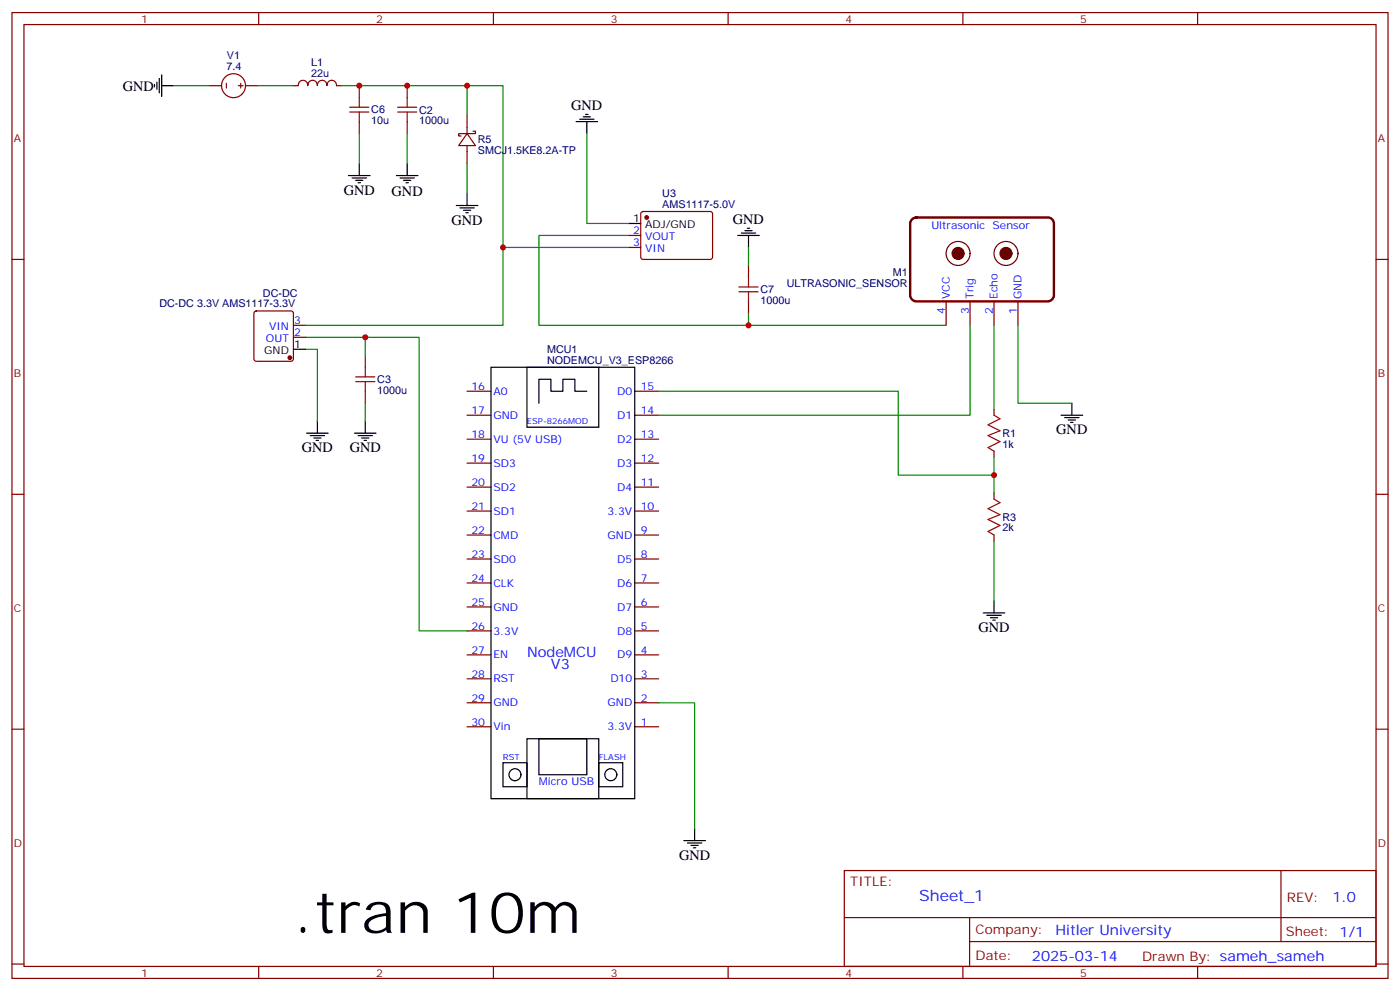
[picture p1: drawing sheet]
<svg xmlns="http://www.w3.org/2000/svg" width="412mm" height="292mm" viewBox="0 0 412 292" stroke-linecap="round" stroke-linejoin="round" font-family="sans-serif">
<g fill="none" stroke="#870000" stroke-width=".35">
<path d="M3.5 3.7h405.4v284.3h-405.4zM7.1 7.2h398.2v277.3h-398.2zM76.2 3.7v3.5M145.3 3.7v3.5M214.5 3.7v3.5M283.6 3.7v3.5M352.8 3.7v3.5M61.7 25.2h3.6M66.7 24.5v1.4M70.2 25.2h1.4M70.9 24.5v1.4M72.3 25.2h3.5"/>
<path d="M86.4 25.2h1.4a1.42 1.42 0 0 1 1.5-1.6 1.42 1.42 0 0 1 1.4 1.6 1.42 1.42 0 0 1 1.4-1.6 1.42 1.42 0 0 1 1.4 1.6 1.42 1.42 0 0 1 1.4-1.6 1.42 1.42 0 0 1 1.4 1.6 1.42 1.42 0 0 1 1.4-1.6 1.42 1.42 0 0 1 1.4 1.6h1.4M105.8 25.2v3.6M105.8 35.8v3.5M119.9 25.2v3.6M119.9 35.8v3.5M137.6 39.3l2.5 3.6h-5zM137.6 34v5.3M139.3 38.6h.8v.7h-5v.7h.7M137.6 42.9v5.3M3.5 76.4h3.6M185.2 72.8h3.5M185.2 69.3h3.5"/>
<path d="M189 62.5l.4-.2h20.1l.4 .7-.1 12.9-.6 .5-20-.1-.5-.6v-12.7zM220.5 78.1v3.6M405.3 76.4h3.6M75 91.8l.5-.3h10.2l.5 .3 .2 .5v13.4l-.2 .5-.5 .2h-10.2l-.5-.3-.2-.4v-13.4zM86.4 99.3h3.6M86.4 95.8h3.6M220.5 88.7v3.6M107.6 104.6v3.5M107.6 115.2v3.5M137.6 115.2h7M187 115.2h7M137.6 136.3h7"/>
<path d="M137.6 129.3h7M137.6 122.2h7M187 136.3h7M187 129.3h7M187 122.2h7M292.8 120.5v1.7M292.8 132.8v1.8M3.5 145.5h3.6M137.6 157.5h7M137.6 150.5h7M137.6 143.4h7M187 157.5h7"/>
<path d="M187 150.5h7M187 143.4h7M292.8 145.2v1.7M292.8 157.5v1.8M405.3 145.5h3.6M137.6 178.7h7M137.6 171.6h7M137.6 164.6h7M187 178.7h7M187 171.6h7M187 164.6h7M137.6 199.8h7"/>
<path d="M137.6 192.8h7M137.6 185.7h7M187 199.8h7M187 192.8h7M187 185.7h7M3.5 214.7h3.6M137.6 214h7M137.6 206.9h7M187 214h7M187 206.9h7M405.3 214.7h3.6M248.7 256.3h156.6v28.2h-156.6z"/>
<path d="M377.3 256.3v20.9M248.7 270.1h156.5M285.6 277.2h119.6M285.6 270.1v14.2M3.5 283.8h3.6M76.2 284.5v3.5M145.3 284.5v3.5M214.5 284.5v3.5M283.6 284.5v3.5M352.8 284.5v3.5M405.3 283.8h3.6"/>
<circle cx="68.8" cy="25.2" r="3.5"/>
</g>
<g fill="none" stroke="#000" stroke-width=".35">
<path d="M45.5 24.9v.7M46.2 24.2v2.1M46.9 23.1v4.2M47.6 25.2h3.6M47.6 22v6.4M169.7 35.8h6.3M170.7 35.1h4.3M171.8 34.4h2.1M172.5 33.7h.7M172.9 35.8v3.5M102.7 51.7h6.3M103.7 52.4h4.2"/>
<path d="M104.8 53.1h2.1M105.5 53.8h.7M105.8 48.2v3.5M116.8 51.7h6.3M117.8 52.4h4.3M118.9 53.1h2.1M119.6 53.8h.7M119.9 48.2v3.5M137.6 57v3.5M134.4 60.5h6.4M135.5 61.2h4.2M136.5 61.9h2.1"/>
<path d="M137.2 62.6h.7M185.2 65.8h3.5M217.3 69.3h6.4M218.4 68.6h4.2M219.4 67.9h2.1M220.1 67.2h.7M220.5 69.3v3.5M86.4 102.8h3.6M144.6 108.1h42.4v127h-42.4zM155.2 108.1h21.2v17.7h-21.2zM172.9 115.2h-3.6v-3.5h-3.5v3.5h-3.5v-3.5h-3.6v7M315.7 118.7v3.5"/>
<path d="M90.3 127.5h6.4M91.4 128.2h4.2M92.4 128.9h2.1M93.1 129.6h.7M93.5 124v3.5M104.4 127.5h6.4M105.5 128.2h4.2M106.5 128.9h2.2M107.2 129.6h.7M107.6 124v3.5M312.6 122.2h6.3M313.6 122.9h4.3"/>
<path d="M314.7 123.6h2.1M315.4 124.4h.7M292.8 176.9v3.5M289.6 180.4h6.4M290.7 181.2h4.2M291.7 181.9h2.2M292.5 182.6h.7M155.2 217.5h21.2v17.6h-21.2zM158.7 217.5h14.2v10.6h-14.2zM148.2 224.5h7v7.1h-7zM176.4 224.5h7v7.1h-7zM201.4 247.5h6.4"/>
<path d="M202.5 248.2h4.2M203.6 248.9h2.1M204.3 249.6h.7M204.6 243.9v3.6"/>
<circle cx="151.7" cy="228.1" r="1.76"/>
<circle cx="179.9" cy="228.1" r="1.76"/>
</g>
<g fill="none" stroke="#008700" stroke-width=".35">
<path d="M51.2 25.2h10.5M75.8 25.2h10.6M100.5 25.2h47.7v70.6h-58.2M105.8 39.3v8.9M119.9 39.3v8.9M137.6 25.2v8.8M172.9 39.3v26.5h12.3M137.6 48.2v8.8M148.2 72.8h37M185.2 69.3h-26.5v26.5h120M220.5 72.8v5.3M90 99.3h33.5v86.4h14.1"/>
<path d="M107.6 99.3v5.3M220.5 92.3v3.5M285.8 95.8v26.4h-91.8M292.8 95.8v24.7M299.9 95.8v22.9h15.8M90 102.8h3.5v21.2M107.6 118.7v5.3M194 115.2h70.6v24.7h28.2M292.8 134.6v10.6M292.8 159.3v17.6M194 206.9h10.6v37"/>
</g>
<g fill="none" stroke="#a10000" stroke-width=".35">
<path d="M103 33h5.7M103 31.6h5.7M105.8 28.8v2.8M105.8 33v2.8M117.1 33h5.7M117.1 31.6h5.7M119.9 28.8v2.8M119.9 33v2.8M217.7 85.9h5.6M217.7 84.5h5.6M220.5 81.7v2.8M220.5 85.9v2.8"/>
<path d="M104.8 112.4h5.6M104.8 110.9h5.6M107.6 108.1v2.8M107.6 112.4v2.8M292.8 122.2l1.8 1.1-3.6 1.8 3.6 1.7-3.6 1.4 3.6 1.8-3.6 1.8 1.8 1M292.8 146.9l1.8 1.1-3.6 1.8 3.6 1.7-3.6 1.4 3.6 1.8-3.6 1.8 1.8 1"/>
</g>
<g fill="none" stroke="#600" stroke-width=".35">
<path d="M278.7 88.7v7.1M285.8 88.7v7.1M292.8 88.7v7.1M299.9 88.7v7.1"/>
<circle cx="282.2" cy="74.6" r="3.5"/>
<circle cx="296.3" cy="74.6" r="3.5"/>
</g>
<g fill="#600" stroke="#600" stroke-width=".35">
<circle cx="282.2" cy="74.6" r="1.76"/>
<circle cx="296.3" cy="74.6" r="1.76"/>
</g>
<path d="M268.7 64.5l1.2-.5h38.8a1.76 1.76 0 0 1 1.7 1.8v21.2a1.89 1.89 0 0 1-1.7 1.7h-38.8a1.89 1.89 0 0 1-1.8-1.7v-21.2z" fill="none" stroke="#600" stroke-width=".71"/>
<g fill="#870000" stroke="#870000" stroke-width=".35">
<circle cx="85.4" cy="105.3" r=".53"/>
<circle cx="190.5" cy="64" r=".53"/>
</g>
<g fill="#c00">
<circle cx="292.8" cy="139.9" r=".88"/>
<circle cx="148.2" cy="72.8" r=".88"/>
<circle cx="107.6" cy="99.3" r=".88"/>
<circle cx="220.5" cy="95.8" r=".88"/>
<circle cx="105.8" cy="25.2" r=".88"/>
<circle cx="119.9" cy="25.2" r=".88"/>
<circle cx="137.6" cy="25.2" r=".88"/>
</g>
<text font-size="16.9" x="86.4" y="274.6">.tran 10m</text>
<text font-size="4.6" fill="#00f" x="270.8" y="265.3">Sheet_1</text>
<g font-size="4.2">
<text x="36.2" y="26.7">GND</text>
<text x="168.2" y="32.5">GND</text>
<text x="101.2" y="57.3">GND</text>
<text x="115.4" y="57.7">GND</text>
<text x="215.8" y="66">GND</text>
<text x="133" y="66.1">GND</text>
<text x="311.1" y="127.9">GND</text>
<text x="88.9" y="133.2">GND</text>
<text x="103" y="133.2">GND</text>
<text x="288.2" y="186.1">GND</text>
<text x="200" y="253.1">GND</text>
</g>
<g font-size="4.2" fill="#00f">
<text x="155.2" y="193.5">NodeMCU</text>
<text x="162.3" y="197">V3</text>
<text x="392.5" y="265.6">1.0</text>
<text x="310.9" y="275.1">Hitler University</text>
<text x="304" y="282.9">2025-03-14</text>
</g>
<g font-size="3.9" fill="#800">
<text x="250.5" y="260.9">TITLE:</text>
<text x="379.1" y="265.6">REV:</text>
<text x="287.4" y="275.1">Company:</text>
<text x="378.7" y="275.7">Sheet: 1/1</text>
<text x="287.4" y="282.8">Date:</text>
<text x="336.4" y="282.8">Draw</text>
<text x="346.6" y="282.8">n By: sameh_sameh</text>
</g>
<g font-size="3.2" fill="#800">
<text x="41.6" y="6.7">1</text>
<text x="110.8" y="6.7">2</text>
<text x="179.9" y="6.7">3</text>
<text x="249.1" y="6.7">4</text>
<text x="318.2" y="6.7">5</text>
<text x="4.1" y="41.8">A</text>
<text x="405.9" y="41.8">A</text>
<text x="4.1" y="110.9">B</text>
<text x="405.9" y="110.9">B</text>
<text x="4.1" y="180.1">C</text>
<text x="405.9" y="180.1">C</text>
<text x="4.1" y="249.2">D</text>
<text x="405.9" y="249.2">D</text>
<text x="41.6" y="287.5">1</text>
<text x="110.8" y="287.5">2</text>
<text x="179.9" y="287.5">3</text>
<text x="249.1" y="287.5">4</text>
<text x="318.2" y="287.5">5</text>
</g>
<g font-size="3.2" fill="#000080">
<text x="66.9" y="17.5">V1</text>
<text x="66.7" y="20.6">7.4</text>
<text x="91.6" y="22.6">22u</text>
<text x="91.6" y="19.4">L1</text>
<text x="109.4" y="33.3">C6</text>
<text x="123.5" y="33.5">C2</text>
<text x="109.4" y="36.5">10u</text>
<text x="123.5" y="36.6">1000u</text>
<text x="140.8" y="45.3">SMCJ1.5KE8.2A-TP</text>
<text x="140.8" y="42.2">R5</text>
<text x="195.1" y="58">U3</text>
<text x="195.1" y="61.2">AMS1117-5.0V</text>
<text x="263" y="81.3">M1</text>
<text x="77.5" y="87.3">DC-DC</text>
<text x="224" y="89.4">1000u</text>
<text x="224" y="86.3">C7</text>
<text x="231.8" y="84.5">ULTRASONIC_SENSOR</text>
<text x="46.9" y="90.5">DC-DC 3.3V AMS1117-3.3V</text>
<text x="161.1" y="107.1">NODEMCU_V3_ESP8266</text>
<text x="161.1" y="103.9">MCU1</text>
<text x="111.1" y="112.8">C3</text>
<text x="111.1" y="116">1000u</text>
<text x="295.3" y="131.8">1k</text>
<text x="295.3" y="128.6">R1</text>
<text x="295.3" y="153.3">R3</text>
<text x="295.3" y="156.5">2k</text>
</g>
<g font-size="3.2">
<text x="186.5" y="65.4">1</text>
<text x="190" y="67.2">ADJ/GND</text>
<text x="77.8" y="104.2">GND</text>
<text x="86.6" y="102.5">1</text>
</g>
<g font-size="3.2" fill="#00f">
<text x="186.5" y="69">2</text>
<text x="190" y="70.7">VOUT</text>
<text x="274.4" y="67.6">Ultrasonic Sensor</text>
<text x="186.5" y="72.5">3</text>
<text x="190" y="74.3">VIN</text>
<text x="279.8" y="88" transform="rotate(-90 279.8 88)">VCC</text>
<text x="286.8" y="88" transform="rotate(-90 286.8 88)">Trig</text>
<text x="293.9" y="88" transform="rotate(-90 293.9 88)">Echo</text>
<text x="300.9" y="88" transform="rotate(-90 300.9 88)">GND</text>
<text x="86.6" y="95.4">3</text>
<text x="278.3" y="92.5" transform="rotate(-90 278.3 92.5)">4</text>
<text x="285.4" y="92.5" transform="rotate(-90 285.4 92.5)">3</text>
<text x="292.5" y="92.5" transform="rotate(-90 292.5 92.5)">2</text>
<text x="299.5" y="92.5" transform="rotate(-90 299.5 92.5)">1</text>
<text x="78.3" y="100.7">OUT</text>
<text x="79.2" y="97.2">VIN</text>
<text x="86.6" y="99">2</text>
<text x="138.8" y="114.8">16</text>
<text x="145.3" y="116.2">A0</text>
<text x="181.8" y="116.2">D0</text>
<text x="188.7" y="114.8">15</text>
<text x="138.8" y="121.9">17</text>
<text x="145.3" y="123.3">GND</text>
<text x="181.8" y="123.3">D1</text>
<text x="188.7" y="121.9">14</text>
<text x="138.8" y="128.9">18</text>
<text x="145.3" y="130.4">VU (5V USB)</text>
<text x="181.8" y="130.4">D2</text>
<text x="188.7" y="128.9">13</text>
<text x="138.8" y="136">19</text>
<text x="145.3" y="137.4">SD3</text>
<text x="181.8" y="137.4">D3</text>
<text x="188.7" y="136">12</text>
<text x="138.8" y="143.1">20</text>
<text x="188.7" y="143.1">11</text>
<text x="145.3" y="144.5">SD2</text>
<text x="181.8" y="144.5">D4</text>
<text x="138.8" y="150.1">21</text>
<text x="145.3" y="151.5">SD1</text>
<text x="178.9" y="151.5">3.3V</text>
<text x="188.7" y="150.1">10</text>
<text x="138.8" y="157.2">22</text>
<text x="145.3" y="158.6">CMD</text>
<text x="179" y="158.6">GND</text>
<text x="188.7" y="157.2">9</text>
<text x="138.8" y="164.2">23</text>
<text x="145.3" y="165.6">SD0</text>
<text x="181.8" y="165.6">D5</text>
<text x="188.7" y="164.2">8</text>
<text x="138.8" y="171.3">24</text>
<text x="145.3" y="172.7">CLK</text>
<text x="181.8" y="172.7">D6</text>
<text x="188.7" y="171.3">7</text>
<text x="138.8" y="178.3">25</text>
<text x="145.3" y="179.7">GND</text>
<text x="181.8" y="179.7">D7</text>
<text x="188.7" y="178.3">6</text>
<text x="138.8" y="185.4">26</text>
<text x="188.7" y="185.4">5</text>
<text x="145.3" y="186.8">3.3V</text>
<text x="181.8" y="186.8">D8</text>
<text x="138.8" y="192.4">27</text>
<text x="145.3" y="193.9">EN</text>
<text x="181.8" y="193.9">D9</text>
<text x="188.7" y="192.4">4</text>
<text x="138.8" y="199.5">28</text>
<text x="145.3" y="200.9">RST</text>
<text x="179.8" y="200.9">D10</text>
<text x="188.7" y="199.5">3</text>
<text x="138.8" y="206.6">29</text>
<text x="145.3" y="208">GND</text>
<text x="179" y="208">GND</text>
<text x="188.7" y="206.6">2</text>
<text x="138.8" y="213.6">30</text>
<text x="145.3" y="215">Vin</text>
<text x="178.9" y="215">3.3V</text>
<text x="188.7" y="213.6">1</text>
<text x="158.7" y="231.1">Micro USB</text>
</g>
<g font-size="2.5" fill="#00f">
<text x="155.2" y="124.8">ESP-8266MOD</text>
<text x="148.2" y="223.6">RST</text>
<text x="176.4" y="223.6">FLASH</text>
</g>
</svg>
